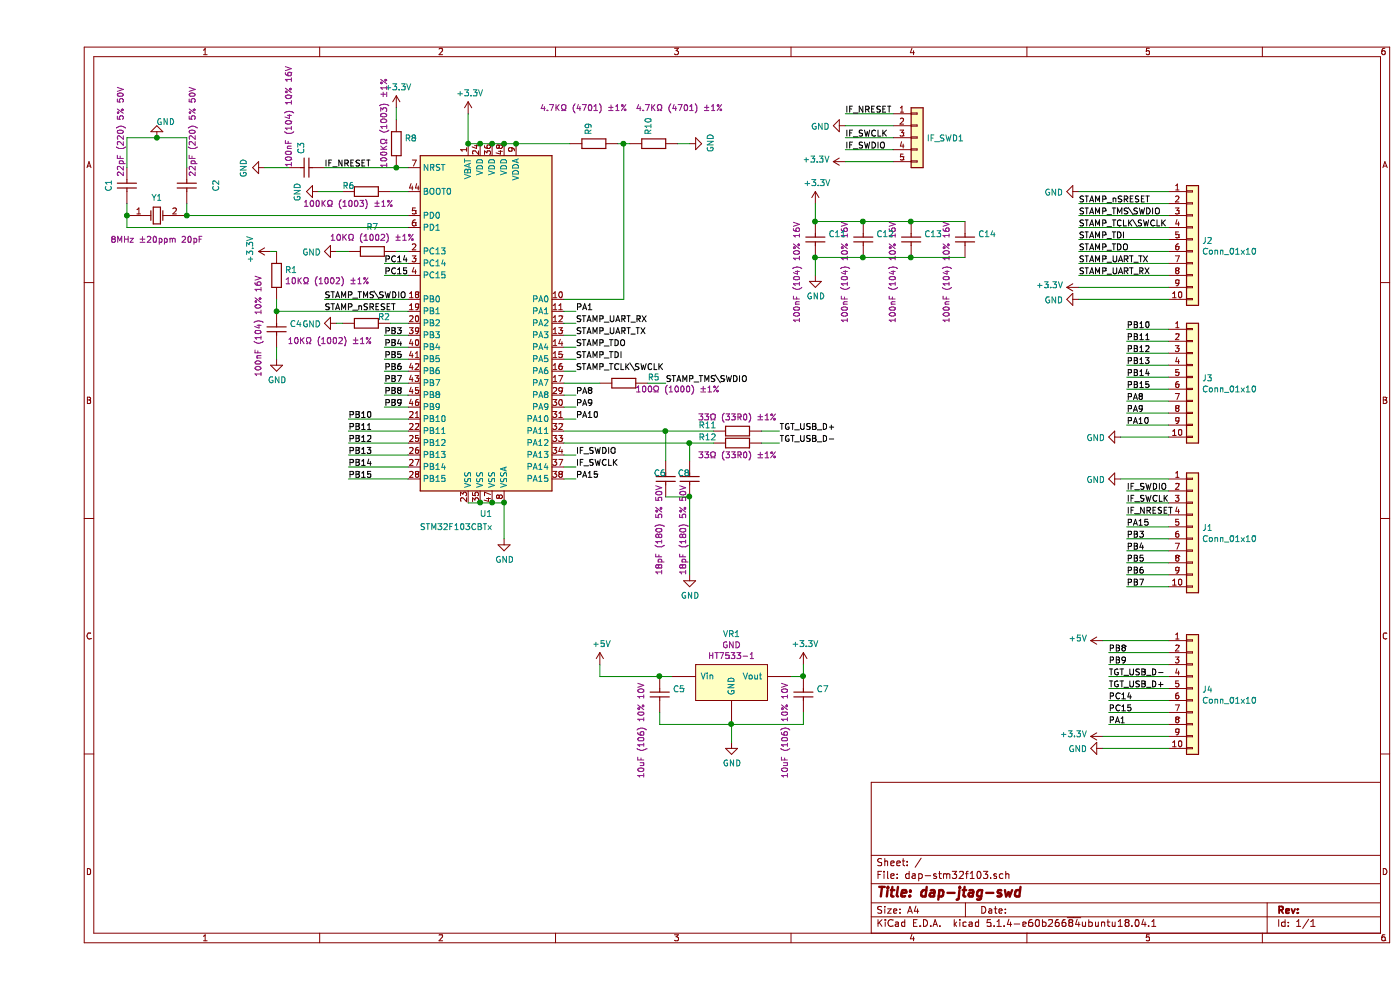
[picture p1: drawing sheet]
EESchema Schematic File Version 4
LIBS:dap-stm32f103-cache
EELAYER 30 0
EELAYER END
$Descr A4 11693 8268
encoding utf-8
Sheet 1 1
Title "dap-jtag-swd"
Date ""
Rev ""
Comp ""
Comment1 ""
Comment2 ""
Comment3 ""
Comment4 ""
$EndDescr
$Comp
L power:+3.3V #PWR014
U 1 1
P 3600 950
F 0 "#PWR014" H 3600 800 50  0001 C CNN
F 1 "+3.3V" H 3615 1123 50  0000 C CNN
F 2 "" H 3600 950 50  0001 C CNN
F 3 "" H 3600 950 50  0001 C CNN
	1    3600 950 
	1    0    0    -1  
$EndComp
$Comp
L lc_RES:0402_10KΩ__1002_1% R7
U 1 1
P 2800 2100
F 0 "R7" H 2800 2307 50  0000 C CNN
F 1 "0402_10KΩ__1002_1%" H 2650 2290 50  0001 L BNN
F 2 "lc_lib:0402_R" H 2600 1860 50  0001 L BNN
F 3 "http://www.szlcsc.com/product/details_26487.html" H 2600 1960 50  0001 L BNN
F 4 "贴片电阻" H 2800 2100 50  0001 C CNN "description"
F 5 "供应商链接" H 2600 1760 50  0001 L BNN "ComponentLink1Description"
F 6 "0402" H 2600 1660 50  0001 L BNN "Package"
F 7 "LC" H 2600 1560 50  0001 L BNN "Supplier"
F 8 "C25744" H 2600 1460 50  0001 L BNN "SuppliersPartNumber"
F 9 "" H 2600 1360 50  0001 L BNN "Notepad"
F 10 "10KΩ (1002) ±1%" H 2800 2216 50  0000 C CNN "Comment"
	1    2800 2100
	1    0    0    -1  
$EndComp
$Comp
L power:GND #PWR012
U 1 1
P 2500 2100
F 0 "#PWR012" H 2500 1850 50  0001 C CNN
F 1 "GND" V 2505 1972 50  0000 R CNN
F 2 "" H 2500 2100 50  0001 C CNN
F 3 "" H 2500 2100 50  0001 C CNN
	1    2500 2100
	0    1    1    0   
$EndComp
Wire Wire Line
	2500 2100 2600 2100
$Comp
L lc_RES:0402_100KΩ__1003_1% R8
U 1 1
P 3000 1200
F 0 "R8" V 2954 1270 50  0000 L CNN
F 1 "0402_100KΩ__1003_1%" H 2850 1390 50  0001 L BNN
F 2 "lc_lib:0402_R" H 2800 960 50  0001 L BNN
F 3 "http://www.szlcsc.com/product/details_26484.html" H 2800 1060 50  0001 L BNN
F 4 "贴片电阻" H 3000 1200 50  0001 C CNN "description"
F 5 "供应商链接" H 2800 860 50  0001 L BNN "ComponentLink1Description"
F 6 "0402" H 2800 760 50  0001 L BNN "Package"
F 7 "LC" H 2800 660 50  0001 L BNN "Supplier"
F 8 "C25741" H 2800 560 50  0001 L BNN "SuppliersPartNumber"
F 9 "" H 2800 460 50  0001 L BNN "Notepad"
F 10 "100KΩ (1003) ±1%" H 2450 1100 50  0000 L CNN "Comment"
	1    3000 1200
	0    1    1    0   
$EndComp
$Comp
L power:+3.3V #PWR013
U 1 1
P 3000 900
F 0 "#PWR013" H 3000 750 50  0001 C CNN
F 1 "+3.3V" H 3015 1073 50  0000 C CNN
F 2 "" H 3000 900 50  0001 C CNN
F 3 "" H 3000 900 50  0001 C CNN
	1    3000 900 
	1    0    0    -1  
$EndComp
$Comp
L power:GND #PWR08
U 1 1
P 1900 1400
F 0 "#PWR08" H 1900 1150 50  0001 C CNN
F 1 "GND" H 1905 1227 50  0000 C CNN
F 2 "" H 1900 1400 50  0001 C CNN
F 3 "" H 1900 1400 50  0001 C CNN
	1    1900 1400
	0    1    1    0   
$EndComp
Wire Wire Line
	3000 900  3000 1000
Wire Wire Line
	1900 1400 2100 1400
$Comp
L lc_Cap:0402_22pF__220_5%_50V C2
U 1 1
P 1250 1200
F 0 "C2" H 1600 1447 50  0000 C CNN
F 1 "0402_22pF__220_5%_50V" H 1299 1430 50  0001 L BNN
F 2 "lc_lib:0402_C" H 1249 920 50  0001 L BNN
F 3 "http://www.szlcsc.com/product/details_1907.html" H 1249 1020 50  0001 L BNN
F 4 "贴片电容" H 1250 1200 50  0001 C CNN "description"
F 5 "供应商链接" H 1249 820 50  0001 L BNN "ComponentLink1Description"
F 6 "0402" H 1249 720 50  0001 L BNN "Package"
F 7 "LC" H 1249 620 50  0001 L BNN "Supplier"
F 8 "C1555" H 1249 520 50  0001 L BNN "SuppliersPartNumber"
F 9 "" H 1249 420 50  0001 L BNN "Notepad"
F 10 "22pF (220) 5% 50V" H 1150 1250 50  0000 C CNN "Comment"
	1    1250 1200
	0    1    1    0   
$EndComp
$Comp
L power:GND #PWR01
U 1 1
P 1000 1150
F 0 "#PWR01" H 1000 900 50  0001 C CNN
F 1 "GND" H 1005 1022 50  0000 R CNN
F 2 "" H 1000 1150 50  0001 C CNN
F 3 "" H 1000 1150 50  0001 C CNN
	1    1000 1150
	-1   0    0    1   
$EndComp
Wire Wire Line
	1250 1800 1250 1700
Wire Wire Line
	1250 1400 1250 1150
Wire Wire Line
	1250 1150 1000 1150
Wire Wire Line
	1000 1150 750  1150
Wire Wire Line
	750  1150 750  1400
Connection ~ 1000 1150
$Comp
L lc_Cap:0402_100nF__104_10%_16V C3
U 1 1
P 1900 1400
F 0 "C3" V 2204 1510 50  0000 L CNN
F 1 "0402_100nF__104_10%_16V" H 1949 1630 50  0001 L BNN
F 2 "lc_lib:0402_C" H 1899 1120 50  0001 L BNN
F 3 "http://www.szlcsc.com/product/details_1877.html" H 1899 1220 50  0001 L BNN
F 4 "贴片电容" H 1900 1400 50  0001 C CNN "description"
F 5 "供应商链接" H 1899 1020 50  0001 L BNN "ComponentLink1Description"
F 6 "0402" H 1899 920 50  0001 L BNN "Package"
F 7 "LC" H 1899 820 50  0001 L BNN "Supplier"
F 8 "C1525" H 1899 720 50  0001 L BNN "SuppliersPartNumber"
F 9 "" H 1899 620 50  0001 L BNN "Notepad"
F 10 "100nF (104) 10% 16V" V 2100 1400 50  0000 L CNN "Comment"
	1    1900 1400
	1    0    0    -1  
$EndComp
Wire Wire Line
	2400 1400 3000 1400
Connection ~ 3000 1400
$Comp
L lc_RES:0402_4.7KΩ__4701_1% R9
U 1 1
P 4650 1200
F 0 "R9" V 4604 1270 50  0000 L CNN
F 1 "0402_4.7KΩ__4701_1%" H 4500 1390 50  0001 L BNN
F 2 "lc_lib:0402_R" H 4450 960 50  0001 L BNN
F 3 "http://www.szlcsc.com/product/details_26643.html" H 4450 1060 50  0001 L BNN
F 4 "贴片电阻" H 4650 1200 50  0001 C CNN "description"
F 5 "供应商链接" H 4450 860 50  0001 L BNN "ComponentLink1Description"
F 6 "0402" H 4450 760 50  0001 L BNN "Package"
F 7 "LC" H 4450 660 50  0001 L BNN "Supplier"
F 8 "C25900" H 4450 560 50  0001 L BNN "SuppliersPartNumber"
F 9 "" H 4450 460 50  0001 L BNN "Notepad"
F 10 "4.7KΩ (4701) ±1%" H 4200 1500 50  0000 L CNN "Comment"
	1    4650 1200
	1    0    0    -1  
$EndComp
$Comp
L lc_RES:0402_4.7KΩ__4701_1% R10
U 1 1
P 5150 1200
F 0 "R10" V 5104 1270 50  0000 L CNN
F 1 "0402_4.7KΩ__4701_1%" H 5000 1390 50  0001 L BNN
F 2 "lc_lib:0402_R" H 4950 960 50  0001 L BNN
F 3 "http://www.szlcsc.com/product/details_26643.html" H 4950 1060 50  0001 L BNN
F 4 "贴片电阻" H 5150 1200 50  0001 C CNN "description"
F 5 "供应商链接" H 4950 860 50  0001 L BNN "ComponentLink1Description"
F 6 "0402" H 4950 760 50  0001 L BNN "Package"
F 7 "LC" H 4950 660 50  0001 L BNN "Supplier"
F 8 "C25900" H 4950 560 50  0001 L BNN "SuppliersPartNumber"
F 9 "" H 4950 460 50  0001 L BNN "Notepad"
F 10 "4.7KΩ (4701) ±1%" H 5000 1500 50  0000 L CNN "Comment"
	1    5150 1200
	1    0    0    -1  
$EndComp
Wire Wire Line
	4900 1200 4850 1200
Wire Wire Line
	4950 1200 4900 1200
Connection ~ 4900 1200
$Comp
L power:GND #PWR018
U 1 1
P 5450 1200
F 0 "#PWR018" H 5450 950 50  0001 C CNN
F 1 "GND" H 5455 1027 50  0000 C CNN
F 2 "" H 5450 1200 50  0001 C CNN
F 3 "" H 5450 1200 50  0001 C CNN
	1    5450 1200
	0    -1   -1   0   
$EndComp
Wire Wire Line
	5350 1200 5450 1200
$Comp
L power:GND #PWR016
U 1 1
P 3900 4500
F 0 "#PWR016" H 3900 4250 50  0001 C CNN
F 1 "GND" H 3905 4327 50  0000 C CNN
F 2 "" H 3900 4500 50  0001 C CNN
F 3 "" H 3900 4500 50  0001 C CNN
	1    3900 4500
	1    0    0    -1  
$EndComp
$Comp
L lc_RES:0402_100KΩ__1003_1% R6
U 1 1
P 2750 1600
F 0 "R6" H 2600 1650 50  0000 C CNN
F 1 "0402_100KΩ__1003_1%" H 2600 1790 50  0001 L BNN
F 2 "lc_lib:0402_R" H 2550 1360 50  0001 L BNN
F 3 "http://www.szlcsc.com/product/details_26484.html" H 2550 1460 50  0001 L BNN
F 4 "贴片电阻" H 2750 1600 50  0001 C CNN "description"
F 5 "供应商链接" H 2550 1260 50  0001 L BNN "ComponentLink1Description"
F 6 "0402" H 2550 1160 50  0001 L BNN "Package"
F 7 "LC" H 2550 1060 50  0001 L BNN "Supplier"
F 8 "C25741" H 2550 960 50  0001 L BNN "SuppliersPartNumber"
F 9 "" H 2550 860 50  0001 L BNN "Notepad"
F 10 "100KΩ (1003) ±1%" H 2600 1500 50  0000 C CNN "Comment"
	1    2750 1600
	1    0    0    -1  
$EndComp
$Comp
L lc_RES:0402_33Ω__33R0_1% R11
U 1 1
P 5850 3600
F 0 "R11" H 5600 3650 50  0000 C CNN
F 1 "0402_33Ω__33R0_1%" H 5700 3790 50  0001 L BNN
F 2 "lc_lib:0402_R" H 5650 3360 50  0001 L BNN
F 3 "http://www.szlcsc.com/product/details_25848.html" H 5650 3460 50  0001 L BNN
F 4 "贴片电阻" H 5850 3600 50  0001 C CNN "description"
F 5 "供应商链接" H 5650 3260 50  0001 L BNN "ComponentLink1Description"
F 6 "0402" H 5650 3160 50  0001 L BNN "Package"
F 7 "LC" H 5650 3060 50  0001 L BNN "Supplier"
F 8 "C25105" H 5650 2960 50  0001 L BNN "SuppliersPartNumber"
F 9 "" H 5650 2860 50  0001 L BNN "Notepad"
F 10 "33Ω (33R0) ±1%" H 5850 3716 50  0000 C CNN "Comment"
	1    5850 3600
	1    0    0    -1  
$EndComp
$Comp
L lc_RES:0402_33Ω__33R0_1% R12
U 1 1
P 5850 3700
F 0 "R12" H 5600 3750 50  0000 C CNN
F 1 "0402_33Ω__33R0_1%" H 5700 3890 50  0001 L BNN
F 2 "lc_lib:0402_R" H 5650 3460 50  0001 L BNN
F 3 "http://www.szlcsc.com/product/details_25848.html" H 5650 3560 50  0001 L BNN
F 4 "贴片电阻" H 5850 3700 50  0001 C CNN "description"
F 5 "供应商链接" H 5650 3360 50  0001 L BNN "ComponentLink1Description"
F 6 "0402" H 5650 3260 50  0001 L BNN "Package"
F 7 "LC" H 5650 3160 50  0001 L BNN "Supplier"
F 8 "C25105" H 5650 3060 50  0001 L BNN "SuppliersPartNumber"
F 9 "" H 5650 2960 50  0001 L BNN "Notepad"
F 10 "33Ω (33R0) ±1%" H 5850 3600 50  0000 C CNN "Comment"
	1    5850 3700
	1    0    0    -1  
$EndComp
Wire Wire Line
	5650 3700 5450 3700
$Comp
L lc_Cap:0402_18pF__180_5%_50V C8
U 1 1
P 5450 3650
F 0 "C8" V 5750 3550 50  0000 L CNN
F 1 "0402_18pF__180_5%_50V" H 5499 3880 50  0001 L BNN
F 2 "lc_lib:0402_C" H 5449 3370 50  0001 L BNN
F 3 "http://www.szlcsc.com/product/details_1901.html" H 5449 3470 50  0001 L BNN
F 4 "贴片电容" H 5450 3650 50  0001 C CNN "description"
F 5 "供应商链接" H 5449 3270 50  0001 L BNN "ComponentLink1Description"
F 6 "0402" H 5449 3170 50  0001 L BNN "Package"
F 7 "LC" H 5449 3070 50  0001 L BNN "Supplier"
F 8 "C1549" H 5449 2970 50  0001 L BNN "SuppliersPartNumber"
F 9 "" H 5449 2870 50  0001 L BNN "Notepad"
F 10 "18pF (180) 5% 50V" H 5850 3600 50  0000 L CNN "Comment"
	1    5450 3650
	0    1    1    0   
$EndComp
$Comp
L lc_Cap:0402_18pF__180_5%_50V C6
U 1 1
P 5250 3650
F 0 "C6" V 5550 3550 50  0000 L CNN
F 1 "0402_18pF__180_5%_50V" H 5299 3880 50  0001 L BNN
F 2 "lc_lib:0402_C" H 5249 3370 50  0001 L BNN
F 3 "http://www.szlcsc.com/product/details_1901.html" H 5249 3470 50  0001 L BNN
F 4 "贴片电容" H 5250 3650 50  0001 C CNN "description"
F 5 "供应商链接" H 5249 3270 50  0001 L BNN "ComponentLink1Description"
F 6 "0402" H 5249 3170 50  0001 L BNN "Package"
F 7 "LC" H 5249 3070 50  0001 L BNN "Supplier"
F 8 "C1549" H 5249 2970 50  0001 L BNN "SuppliersPartNumber"
F 9 "" H 5249 2870 50  0001 L BNN "Notepad"
F 10 "18pF (180) 5% 50V" H 5650 3600 50  0000 L CNN "Comment"
	1    5250 3650
	0    1    1    0   
$EndComp
$Comp
L power:GND #PWR019
U 1 1
P 5450 4800
F 0 "#PWR019" H 5450 4550 50  0001 C CNN
F 1 "GND" H 5455 4627 50  0000 C CNN
F 2 "" H 5450 4800 50  0001 C CNN
F 3 "" H 5450 4800 50  0001 C CNN
	1    5450 4800
	1    0    0    -1  
$EndComp
Wire Wire Line
	5250 4150 5450 4150
Wire Wire Line
	5450 4150 5450 4800
Connection ~ 5450 4150
Wire Wire Line
	5250 3850 5250 3600
Connection ~ 5250 3600
Wire Wire Line
	5250 3600 5650 3600
Wire Wire Line
	5450 3850 5450 3700
Connection ~ 5450 3700
Text Label 6200 3600 0    50   ~ 0
TGT_USB_D+
Text Label 6200 3700 0    50   ~ 0
TGT_USB_D-
Wire Wire Line
	6050 3600 6200 3600
Wire Wire Line
	6050 3700 6200 3700
$Comp
L power:+3.3V #PWR09
U 1 1
P 1950 2100
F 0 "#PWR09" H 1950 1950 50  0001 C CNN
F 1 "+3.3V" H 1965 2273 50  0000 C CNN
F 2 "" H 1950 2100 50  0001 C CNN
F 3 "" H 1950 2100 50  0001 C CNN
	1    1950 2100
	0    -1   -1   0   
$EndComp
$Comp
L power:GND #PWR010
U 1 1
P 2000 3000
F 0 "#PWR010" H 2000 2750 50  0001 C CNN
F 1 "GND" H 2005 2827 50  0000 C CNN
F 2 "" H 2000 3000 50  0001 C CNN
F 3 "" H 2000 3000 50  0001 C CNN
	1    2000 3000
	1    0    0    -1  
$EndComp
$Comp
L power:GND #PWR011
U 1 1
P 2350 1600
F 0 "#PWR011" H 2350 1350 50  0001 C CNN
F 1 "GND" H 2355 1427 50  0000 C CNN
F 2 "" H 2350 1600 50  0001 C CNN
F 3 "" H 2350 1600 50  0001 C CNN
	1    2350 1600
	0    1    1    0   
$EndComp
Wire Wire Line
	2350 1600 2550 1600
Text Label 2400 1400 0    50   ~ 0
IF_NRESET
Text Label 4500 3900 0    50   ~ 0
IF_SWCLK
Text Label 4500 3800 0    50   ~ 0
IF_SWDIO
$Comp
L lc_Cap:0402_100nF__104_10%_16V C11
U 1 1
P 6500 1650
F 0 "C11" V 6804 1760 50  0000 L CNN
F 1 "0402_100nF__104_10%_16V" H 6549 1880 50  0001 L BNN
F 2 "lc_lib:0402_C" H 6499 1370 50  0001 L BNN
F 3 "http://www.szlcsc.com/product/details_1877.html" H 6499 1470 50  0001 L BNN
F 4 "贴片电容" H 6500 1650 50  0001 C CNN "description"
F 5 "供应商链接" H 6499 1270 50  0001 L BNN "ComponentLink1Description"
F 6 "0402" H 6499 1170 50  0001 L BNN "Package"
F 7 "LC" H 6499 1070 50  0001 L BNN "Supplier"
F 8 "C1525" H 6499 970 50  0001 L BNN "SuppliersPartNumber"
F 9 "" H 6499 870 50  0001 L BNN "Notepad"
F 10 "100nF (104) 10% 16V" H 6700 1500 50  0000 L CNN "Comment"
	1    6500 1650
	0    1    1    0   
$EndComp
$Comp
L lc_Cap:0402_100nF__104_10%_16V C12
U 1 1
P 6900 1650
F 0 "C12" V 7204 1760 50  0000 L CNN
F 1 "0402_100nF__104_10%_16V" H 6949 1880 50  0001 L BNN
F 2 "lc_lib:0402_C" H 6899 1370 50  0001 L BNN
F 3 "http://www.szlcsc.com/product/details_1877.html" H 6899 1470 50  0001 L BNN
F 4 "贴片电容" H 6900 1650 50  0001 C CNN "description"
F 5 "供应商链接" H 6899 1270 50  0001 L BNN "ComponentLink1Description"
F 6 "0402" H 6899 1170 50  0001 L BNN "Package"
F 7 "LC" H 6899 1070 50  0001 L BNN "Supplier"
F 8 "C1525" H 6899 970 50  0001 L BNN "SuppliersPartNumber"
F 9 "" H 6899 870 50  0001 L BNN "Notepad"
F 10 "100nF (104) 10% 16V" H 7100 1500 50  0000 L CNN "Comment"
	1    6900 1650
	0    1    1    0   
$EndComp
$Comp
L lc_Cap:0402_100nF__104_10%_16V C13
U 1 1
P 7300 1650
F 0 "C13" V 7604 1760 50  0000 L CNN
F 1 "0402_100nF__104_10%_16V" H 7349 1880 50  0001 L BNN
F 2 "lc_lib:0402_C" H 7299 1370 50  0001 L BNN
F 3 "http://www.szlcsc.com/product/details_1877.html" H 7299 1470 50  0001 L BNN
F 4 "贴片电容" H 7300 1650 50  0001 C CNN "description"
F 5 "供应商链接" H 7299 1270 50  0001 L BNN "ComponentLink1Description"
F 6 "0402" H 7299 1170 50  0001 L BNN "Package"
F 7 "LC" H 7299 1070 50  0001 L BNN "Supplier"
F 8 "C1525" H 7299 970 50  0001 L BNN "SuppliersPartNumber"
F 9 "" H 7299 870 50  0001 L BNN "Notepad"
F 10 "100nF (104) 10% 16V" H 7500 1500 50  0000 L CNN "Comment"
	1    7300 1650
	0    1    1    0   
$EndComp
$Comp
L lc_Cap:0402_100nF__104_10%_16V C14
U 1 1
P 7750 1650
F 0 "C14" V 8054 1760 50  0000 L CNN
F 1 "0402_100nF__104_10%_16V" H 7799 1880 50  0001 L BNN
F 2 "lc_lib:0402_C" H 7749 1370 50  0001 L BNN
F 3 "http://www.szlcsc.com/product/details_1877.html" H 7749 1470 50  0001 L BNN
F 4 "贴片电容" H 7750 1650 50  0001 C CNN "description"
F 5 "供应商链接" H 7749 1270 50  0001 L BNN "ComponentLink1Description"
F 6 "0402" H 7749 1170 50  0001 L BNN "Package"
F 7 "LC" H 7749 1070 50  0001 L BNN "Supplier"
F 8 "C1525" H 7749 970 50  0001 L BNN "SuppliersPartNumber"
F 9 "" H 7749 870 50  0001 L BNN "Notepad"
F 10 "100nF (104) 10% 16V" H 7950 1500 50  0000 L CNN "Comment"
	1    7750 1650
	0    1    1    0   
$EndComp
$Comp
L power:+3.3V #PWR022
U 1 1
P 6500 1700
F 0 "#PWR022" H 6500 1550 50  0001 C CNN
F 1 "+3.3V" H 6515 1873 50  0000 C CNN
F 2 "" H 6500 1700 50  0001 C CNN
F 3 "" H 6500 1700 50  0001 C CNN
	1    6500 1700
	1    0    0    -1  
$EndComp
$Comp
L power:GND #PWR023
U 1 1
P 6500 2300
F 0 "#PWR023" H 6500 2050 50  0001 C CNN
F 1 "GND" H 6505 2127 50  0000 C CNN
F 2 "" H 6500 2300 50  0001 C CNN
F 3 "" H 6500 2300 50  0001 C CNN
	1    6500 2300
	1    0    0    -1  
$EndComp
Wire Wire Line
	6500 1700 6500 1850
Wire Wire Line
	6500 1850 6900 1850
Connection ~ 6500 1850
Connection ~ 6900 1850
Wire Wire Line
	6900 1850 7300 1850
Connection ~ 7300 1850
Wire Wire Line
	7300 1850 7750 1850
Wire Wire Line
	6500 2150 6900 2150
Connection ~ 6900 2150
Wire Wire Line
	6900 2150 7300 2150
Connection ~ 7300 2150
Wire Wire Line
	7300 2150 7750 2150
Wire Wire Line
	6500 2150 6500 2300
Connection ~ 6500 2150
$Comp
L power:GND #PWR0101
U 1 1
P 2500 2700
F 0 "#PWR0101" H 2500 2450 50  0001 C CNN
F 1 "GND" V 2505 2572 50  0000 R CNN
F 2 "" H 2500 2700 50  0001 C CNN
F 3 "" H 2500 2700 50  0001 C CNN
	1    2500 2700
	0    1    1    0   
$EndComp
$Comp
L Connector_Generic:Conn_01x10 J2
U 1 1
P 9650 2000
F 0 "J2" H 9730 1992 50  0000 L CNN
F 1 "Conn_01x10" H 9730 1901 50  0000 L CNN
F 2 "lc_lib:stamp_2.0mm_1x10" H 9650 2000 50  0001 C CNN
F 3 "~" H 9650 2000 50  0001 C CNN
	1    9650 2000
	1    0    0    -1  
$EndComp
$Comp
L lc_LDO:SOT-89_HT7533-1 VR1
U 1 1
P 5600 6050
F 0 "VR1" H 5800 6805 50  0000 C CNN
F 1 "SOT-89_HT7533-1" H 5350 6700 50  0001 L BNN
F 2 "lc_lib:SOT-89(SOT-89-3)" H 5300 5849 50  0001 L BNN
F 3 "http://www.szlcsc.com/product/details_14949.html" H 5300 5949 50  0001 L BNN
F 4 "低压差线性稳压(LDO)" H 5600 6050 50  0001 C CNN "description"
F 5 "供应商链接" H 5300 5749 50  0001 L BNN "ComponentLink1Description"
F 6 "SOT-89" H 5300 5649 50  0001 L BNN "Package"
F 7 "LC" H 5300 5549 50  0001 L BNN "Supplier"
F 8 "C14289" H 5300 5449 50  0001 L BNN "SuppliersPartNumber"
F 9 "GND" H 5800 6714 50  0000 C CNN "user"
F 10 "" H 5300 5249 50  0001 L BNN "Notepad"
F 11 "HT7533-1" H 5800 6623 50  0000 C CNN "Comment"
	1    5600 6050
	1    0    0    -1  
$EndComp
$Comp
L lc_Cap:0603_10uF__106_10%_10V C7
U 1 1
P 6400 5450
F 0 "C7" V 6704 5560 50  0000 L CNN
F 1 "0603_10uF__106_10%_10V" H 6449 5680 50  0001 L BNN
F 2 "lc_lib:0603_C" H 6399 5170 50  0001 L BNN
F 3 "http://www.szlcsc.com/product/details_20411.html" H 6399 5270 50  0001 L BNN
F 4 "贴片电容" H 6400 5450 50  0001 C CNN "description"
F 5 "供应商链接" H 6399 5070 50  0001 L BNN "ComponentLink1Description"
F 6 "0603" H 6399 4970 50  0001 L BNN "Package"
F 7 "LC" H 6399 4870 50  0001 L BNN "Supplier"
F 8 "C19702" H 6399 4770 50  0001 L BNN "SuppliersPartNumber"
F 9 "" H 6399 4670 50  0001 L BNN "Notepad"
F 10 "10uF (106) 10% 10V" H 6650 5300 50  0000 L CNN "Comment"
	1    6400 5450
	0    1    1    0   
$EndComp
$Comp
L lc_Cap:0603_10uF__106_10%_10V C5
U 1 1
P 5200 5450
F 0 "C5" V 5504 5560 50  0000 L CNN
F 1 "0603_10uF__106_10%_10V" H 5249 5680 50  0001 L BNN
F 2 "lc_lib:0603_C" H 5199 5170 50  0001 L BNN
F 3 "http://www.szlcsc.com/product/details_20411.html" H 5199 5270 50  0001 L BNN
F 4 "贴片电容" H 5200 5450 50  0001 C CNN "description"
F 5 "供应商链接" H 5199 5070 50  0001 L BNN "ComponentLink1Description"
F 6 "0603" H 5199 4970 50  0001 L BNN "Package"
F 7 "LC" H 5199 4870 50  0001 L BNN "Supplier"
F 8 "C19702" H 5199 4770 50  0001 L BNN "SuppliersPartNumber"
F 9 "" H 5199 4670 50  0001 L BNN "Notepad"
F 10 "10uF (106) 10% 10V" H 5450 5300 50  0000 L CNN "Comment"
	1    5200 5450
	0    1    1    0   
$EndComp
$Comp
L power:+3.3V #PWR07
U 1 1
P 6400 5550
F 0 "#PWR07" H 6400 5400 50  0001 C CNN
F 1 "+3.3V" H 6415 5723 50  0000 C CNN
F 2 "" H 6400 5550 50  0001 C CNN
F 3 "" H 6400 5550 50  0001 C CNN
	1    6400 5550
	1    0    0    -1  
$EndComp
$Comp
L power:GND #PWR06
U 1 1
P 5800 6200
F 0 "#PWR06" H 5800 5950 50  0001 C CNN
F 1 "GND" H 5805 6027 50  0000 C CNN
F 2 "" H 5800 6200 50  0001 C CNN
F 3 "" H 5800 6200 50  0001 C CNN
	1    5800 6200
	1    0    0    -1  
$EndComp
Wire Wire Line
	6400 5550 6400 5650
Wire Wire Line
	6300 5650 6400 5650
Connection ~ 6400 5650
Wire Wire Line
	5800 6050 5800 6200
Wire Wire Line
	5200 5650 5300 5650
Wire Wire Line
	5800 6050 6400 6050
Wire Wire Line
	6400 6050 6400 5950
Connection ~ 5800 6050
Wire Wire Line
	5200 5950 5200 6050
Wire Wire Line
	5200 6050 5800 6050
Connection ~ 5200 5650
Text Label 8700 1700 0    50   ~ 0
STAMP_nSRESET
Text Label 8700 1900 0    50   ~ 0
STAMP_TCLK\SWCLK
Text Label 8700 1800 0    50   ~ 0
STAMP_TMS\SWDIO
Text Label 8700 2000 0    50   ~ 0
STAMP_TDI
Text Label 8700 2100 0    50   ~ 0
STAMP_TDO
Text Label 8700 2200 0    50   ~ 0
STAMP_UART_TX
Text Label 8700 2300 0    50   ~ 0
STAMP_UART_RX
$Comp
L power:+3.3V #PWR020
U 1 1
P 8700 2400
F 0 "#PWR020" H 8700 2250 50  0001 C CNN
F 1 "+3.3V" V 8715 2528 50  0000 L CNN
F 2 "" H 8700 2400 50  0001 C CNN
F 3 "" H 8700 2400 50  0001 C CNN
	1    8700 2400
	0    -1   -1   0   
$EndComp
$Comp
L power:GND #PWR021
U 1 1
P 8700 2500
F 0 "#PWR021" H 8700 2250 50  0001 C CNN
F 1 "GND" V 8705 2372 50  0000 R CNN
F 2 "" H 8700 2500 50  0001 C CNN
F 3 "" H 8700 2500 50  0001 C CNN
	1    8700 2500
	0    1    1    0   
$EndComp
Wire Wire Line
	8700 1600 9450 1600
Wire Wire Line
	8700 1700 9450 1700
Wire Wire Line
	8700 1800 9450 1800
Wire Wire Line
	1950 2100 2000 2100
$Comp
L lc_RES:0402_10KΩ__1002_1% R1
U 1 1
P 2000 2300
F 0 "R1" V 1954 2370 50  0000 L CNN
F 1 "0402_10KΩ__1002_1%" H 1850 2490 50  0001 L BNN
F 2 "lc_lib:0402_R" H 1800 2060 50  0001 L BNN
F 3 "http://www.szlcsc.com/product/details_26487.html" H 1800 2160 50  0001 L BNN
F 4 "贴片电阻" H 2000 2300 50  0001 C CNN "description"
F 5 "供应商链接" H 1800 1960 50  0001 L BNN "ComponentLink1Description"
F 6 "0402" H 1800 1860 50  0001 L BNN "Package"
F 7 "LC" H 1800 1760 50  0001 L BNN "Supplier"
F 8 "C25744" H 1800 1660 50  0001 L BNN "SuppliersPartNumber"
F 9 "" H 1800 1560 50  0001 L BNN "Notepad"
F 10 "10KΩ (1002) ±1%" V 2045 2370 50  0000 L CNN "Comment"
	1    2000 2300
	0    1    1    0   
$EndComp
Wire Wire Line
	8700 1900 9450 1900
Wire Wire Line
	8700 2000 9450 2000
Wire Wire Line
	8700 2100 9450 2100
Wire Wire Line
	8700 2200 9450 2200
Wire Wire Line
	8700 2300 9450 2300
Wire Wire Line
	8700 2400 9450 2400
Wire Wire Line
	8700 2500 9450 2500
Wire Wire Line
	750  1700 750  1800
Wire Wire Line
	750  1800 750  1900
Connection ~ 750  1800
Connection ~ 1250 1800
$Comp
L lc_CrystalOscillator:SMD-5032_2P_8MHz_20ppm_20pF Y1
U 1 1
P 550 1800
F 0 "Y1" H 1000 1950 50  0000 C CNN
F 1 "SMD-5032_2P_8MHz_20ppm_20pF" H 599 2020 50  0001 L BNN
F 2 "lc_lib:SMD-5032_2P" H 549 1530 50  0001 L BNN
F 3 "http://www.szlcsc.com/product/details_117214.html" H 549 1630 50  0001 L BNN
F 4 "贴片晶振" H 550 1800 50  0001 C CNN "description"
F 5 "供应商链接" H 549 1430 50  0001 L BNN "ComponentLink1Description"
F 6 "SMD-5032_2P" H 549 1330 50  0001 L BNN "Package"
F 7 "LC" H 549 1230 50  0001 L BNN "Supplier"
F 8 "C115962" H 549 1130 50  0001 L BNN "SuppliersPartNumber"
F 9 "" H 549 1030 50  0001 L BNN "Notepad"
F 10 "8MHz ±20ppm 20pF" H 1000 1600 50  0000 C CNN "Comment"
	1    550  1800
	1    0    0    -1  
$EndComp
$Comp
L lc_Cap:0402_22pF__220_5%_50V C1
U 1 1
P 750 1200
F 0 "C1" H 1100 1050 50  0000 C CNN
F 1 "0402_22pF__220_5%_50V" H 799 1430 50  0001 L BNN
F 2 "lc_lib:0402_C" H 749 920 50  0001 L BNN
F 3 "http://www.szlcsc.com/product/details_1907.html" H 749 1020 50  0001 L BNN
F 4 "贴片电容" H 750 1200 50  0001 C CNN "description"
F 5 "供应商链接" H 749 820 50  0001 L BNN "ComponentLink1Description"
F 6 "0402" H 749 720 50  0001 L BNN "Package"
F 7 "LC" H 749 620 50  0001 L BNN "Supplier"
F 8 "C1555" H 749 520 50  0001 L BNN "SuppliersPartNumber"
F 9 "" H 749 420 50  0001 L BNN "Notepad"
F 10 "22pF (220) 5% 50V" H 650 1150 50  0000 C CNN "Comment"
	1    750  1200
	0    1    1    0   
$EndComp
$Comp
L power:+5V #PWR05
U 1 1
P 4700 5550
F 0 "#PWR05" H 4700 5400 50  0001 C CNN
F 1 "+5V" H 4715 5723 50  0000 C CNN
F 2 "" H 4700 5550 50  0001 C CNN
F 3 "" H 4700 5550 50  0001 C CNN
	1    4700 5550
	1    0    0    -1  
$EndComp
Wire Wire Line
	4700 5550 4700 5650
Wire Wire Line
	4700 5650 5200 5650
Wire Wire Line
	4900 1200 4900 2500
Text Label 5250 3200 0    50   ~ 0
STAMP_TMS\SWDIO
Text Label 4500 3100 0    50   ~ 0
STAMP_TCLK\SWCLK
$Comp
L lc_RES:0402_100Ω__1000_1% R5
U 1 1
P 4900 3200
F 0 "R5" H 5150 3250 50  0000 C CNN
F 1 "0402_100Ω__1000_1%" H 4750 3390 50  0001 L BNN
F 2 "lc_lib:0402_R" H 4700 2960 50  0001 L BNN
F 3 "http://www.szlcsc.com/product/details_25819.html" H 4700 3060 50  0001 L BNN
F 4 "贴片电阻" H 4900 3200 50  0001 C CNN "description"
F 5 "供应商链接" H 4700 2860 50  0001 L BNN "ComponentLink1Description"
F 6 "0402" H 4700 2760 50  0001 L BNN "Package"
F 7 "LC" H 4700 2660 50  0001 L BNN "Supplier"
F 8 "C25076" H 4700 2560 50  0001 L BNN "SuppliersPartNumber"
F 9 "" H 4700 2460 50  0001 L BNN "Notepad"
F 10 "100Ω (1000) ±1%" H 5350 3150 50  0000 C CNN "Comment"
	1    4900 3200
	1    0    0    -1  
$EndComp
Text Label 4500 2700 0    50   ~ 0
STAMP_UART_RX
Text Label 4500 2900 0    50   ~ 0
STAMP_TDO
Text Label 4500 3000 0    50   ~ 0
STAMP_TDI
Text Label 4500 2800 0    50   ~ 0
STAMP_UART_TX
Wire Wire Line
	5100 3200 5250 3200
Text Label 2400 2500 0    50   ~ 0
STAMP_TMS\SWDIO
Connection ~ 3900 4200
Wire Wire Line
	3900 4500 3900 4200
Connection ~ 3800 4200
Wire Wire Line
	3900 4200 3800 4200
Wire Wire Line
	3800 4200 3700 4200
Connection ~ 3700 4200
Wire Wire Line
	3700 4200 3600 4200
Connection ~ 4000 1200
Wire Wire Line
	4000 1200 4450 1200
Wire Wire Line
	3900 1200 4000 1200
Connection ~ 3900 1200
Wire Wire Line
	3800 1200 3900 1200
Connection ~ 3800 1200
Wire Wire Line
	3700 1200 3800 1200
Connection ~ 3700 1200
Connection ~ 3600 1200
Wire Wire Line
	3600 1200 3700 1200
Wire Wire Line
	3600 950  3600 1200
Wire Wire Line
	750  1900 3100 1900
Wire Wire Line
	1250 1800 3100 1800
Wire Wire Line
	3000 2100 3100 2100
Wire Wire Line
	4400 3100 4500 3100
Wire Wire Line
	4400 3000 4500 3000
Wire Wire Line
	4400 2900 4500 2900
Wire Wire Line
	4400 2800 4500 2800
Wire Wire Line
	4400 2700 4500 2700
Wire Wire Line
	4400 3900 4500 3900
Wire Wire Line
	4400 3800 4500 3800
Wire Wire Line
	5450 3700 4400 3700
Wire Wire Line
	4400 3600 5250 3600
Wire Wire Line
	4400 2500 4900 2500
Wire Wire Line
	3000 1400 3100 1400
Wire Wire Line
	3100 1600 2950 1600
Wire Wire Line
	2000 2900 2000 3000
Connection ~ 2000 2600
$Comp
L MCU_ST_STM32F1:STM32F103CBTx U1
U 1 1
P 3800 2700
F 0 "U1" H 3750 1111 50  0000 C CNN
F 1 "STM32F103CBTx" H 3500 1000 50  0000 C CNN
F 2 "Package_QFP:LQFP-48_7x7mm_P0.5mm" H 3200 1300 50  0001 R CNN
F 3 "http://www.st.com/st-web-ui/static/active/en/resource/technical/document/datasheet/CD00161566.pdf" H 3800 2700 50  0001 C CNN
	1    3800 2700
	1    0    0    -1  
$EndComp
Wire Wire Line
	2000 2500 2000 2600
$Comp
L lc_Cap:0402_100nF__104_10%_16V C4
U 1 1
P 2000 2400
F 0 "C4" V 2304 2510 50  0000 L CNN
F 1 "0402_100nF__104_10%_16V" H 2049 2630 50  0001 L BNN
F 2 "lc_lib:0402_C" H 1999 2120 50  0001 L BNN
F 3 "http://www.szlcsc.com/product/details_1877.html" H 1999 2220 50  0001 L BNN
F 4 "贴片电容" H 2000 2400 50  0001 C CNN "description"
F 5 "供应商链接" H 1999 2020 50  0001 L BNN "ComponentLink1Description"
F 6 "0402" H 1999 1920 50  0001 L BNN "Package"
F 7 "LC" H 1999 1820 50  0001 L BNN "Supplier"
F 8 "C1525" H 1999 1720 50  0001 L BNN "SuppliersPartNumber"
F 9 "" H 1999 1620 50  0001 L BNN "Notepad"
F 10 "100nF (104) 10% 16V" H 1900 2250 50  0000 L CNN "Comment"
	1    2000 2400
	0    1    1    0   
$EndComp
Wire Wire Line
	2000 2600 3100 2600
Text Label 2400 2600 0    50   ~ 0
STAMP_nSRESET
Wire Wire Line
	2400 2500 3100 2500
$Comp
L Connector_Generic:Conn_01x10 J3
U 1 1
P 9650 3150
F 0 "J3" H 9730 3142 50  0000 L CNN
F 1 "Conn_01x10" H 9730 3051 50  0000 L CNN
F 2 "lc_lib:stamp_2.0mm_1x10" H 9650 3150 50  0001 C CNN
F 3 "~" H 9650 3150 50  0001 C CNN
	1    9650 3150
	1    0    0    -1  
$EndComp
$Comp
L Connector_Generic:Conn_01x10 J4
U 1 1
P 9650 5750
F 0 "J4" H 9730 5742 50  0000 L CNN
F 1 "Conn_01x10" H 9730 5651 50  0000 L CNN
F 2 "lc_lib:stamp_2.0mm_1x10" H 9650 5750 50  0001 C CNN
F 3 "~" H 9650 5750 50  0001 C CNN
	1    9650 5750
	1    0    0    -1  
$EndComp
Text Label 2600 3500 0    50   ~ 0
PB10
Text Label 2600 3600 0    50   ~ 0
PB11
Text Label 2600 3700 0    50   ~ 0
PB12
Text Label 2600 3800 0    50   ~ 0
PB13
Text Label 2600 3900 0    50   ~ 0
PB14
Text Label 2600 4000 0    50   ~ 0
PB15
Text Label 4500 3300 0    50   ~ 0
PA8
Text Label 4500 3400 0    50   ~ 0
PA9
Text Label 4500 3500 0    50   ~ 0
PA10
Wire Wire Line
	4400 3200 4700 3200
Text Label 9100 2750 0    50   ~ 0
PB10
Text Label 9100 2850 0    50   ~ 0
PB11
Text Label 9100 2950 0    50   ~ 0
PB12
Text Label 9100 3050 0    50   ~ 0
PB13
Text Label 9100 3150 0    50   ~ 0
PB14
Text Label 9100 3250 0    50   ~ 0
PB15
Text Label 9100 3350 0    50   ~ 0
PA8
Text Label 9100 3450 0    50   ~ 0
PA9
Text Label 9100 3550 0    50   ~ 0
PA10
Wire Wire Line
	4400 3300 4500 3300
Wire Wire Line
	4400 3400 4500 3400
Wire Wire Line
	4400 3500 4500 3500
Wire Wire Line
	2600 3500 3100 3500
Wire Wire Line
	2600 3600 3100 3600
Wire Wire Line
	2600 3700 3100 3700
Wire Wire Line
	2600 3800 3100 3800
Wire Wire Line
	2600 3900 3100 3900
Wire Wire Line
	2600 4000 3100 4000
Wire Wire Line
	9100 2750 9450 2750
Wire Wire Line
	9100 2850 9450 2850
Wire Wire Line
	9100 2950 9450 2950
Wire Wire Line
	9100 3050 9450 3050
Wire Wire Line
	9100 3150 9450 3150
Wire Wire Line
	9100 3250 9450 3250
Wire Wire Line
	9100 3350 9450 3350
Wire Wire Line
	9100 3450 9450 3450
Wire Wire Line
	9100 3550 9450 3550
Text Label 2900 2200 0    50   ~ 0
PC14
Text Label 2900 2300 0    50   ~ 0
PC15
Text Label 4500 2600 0    50   ~ 0
PA1
Text Label 2900 2800 0    50   ~ 0
PB3
Text Label 2900 2900 0    50   ~ 0
PB4
Text Label 4500 4000 0    50   ~ 0
PA15
Text Label 2900 3300 0    50   ~ 0
PB8
Text Label 2900 3400 0    50   ~ 0
PB9
Wire Wire Line
	4400 4000 4500 4000
Wire Wire Line
	2900 2200 3100 2200
Wire Wire Line
	2900 2300 3100 2300
Wire Wire Line
	2900 2800 3100 2800
Wire Wire Line
	2900 2900 3100 2900
Wire Wire Line
	2900 3300 3100 3300
Wire Wire Line
	2900 3400 3100 3400
Wire Wire Line
	4400 2600 4500 2600
$Comp
L Connector_Generic:Conn_01x10 J1
U 1 1
P 9650 4400
F 0 "J1" H 9730 4392 50  0000 L CNN
F 1 "Conn_01x10" H 9730 4301 50  0000 L CNN
F 2 "lc_lib:stamp_2.0mm_1x10" H 9650 4400 50  0001 C CNN
F 3 "~" H 9650 4400 50  0001 C CNN
	1    9650 4400
	1    0    0    -1  
$EndComp
$Comp
L power:GND #PWR0102
U 1 1
P 9050 4000
F 0 "#PWR0102" H 9050 3750 50  0001 C CNN
F 1 "GND" V 9055 3872 50  0000 R CNN
F 2 "" H 9050 4000 50  0001 C CNN
F 3 "" H 9050 4000 50  0001 C CNN
	1    9050 4000
	0    1    1    0   
$EndComp
Text Label 9100 4100 0    50   ~ 0
IF_SWDIO
Text Label 9100 4200 0    50   ~ 0
IF_SWCLK
Text Label 9100 4300 0    50   ~ 0
IF_NRESET
Text Label 9100 4400 0    50   ~ 0
PA15
Text Label 9100 4500 0    50   ~ 0
PB3
Text Label 9100 4600 0    50   ~ 0
PB4
Text Label 2900 3000 0    50   ~ 0
PB5
Wire Wire Line
	2900 3000 3100 3000
Text Label 9100 4700 0    50   ~ 0
PB5
Text Label 2900 3100 0    50   ~ 0
PB6
Text Label 2900 3200 0    50   ~ 0
PB7
Wire Wire Line
	2900 3100 3100 3100
Wire Wire Line
	2900 3200 3100 3200
Text Label 9100 4800 0    50   ~ 0
PB6
Text Label 9100 4900 0    50   ~ 0
PB7
Wire Wire Line
	9050 4000 9450 4000
Wire Wire Line
	9100 4100 9450 4100
Wire Wire Line
	9100 4200 9450 4200
Wire Wire Line
	9100 4300 9450 4300
Wire Wire Line
	9100 4400 9450 4400
Wire Wire Line
	9100 4500 9450 4500
Wire Wire Line
	9100 4600 9450 4600
Wire Wire Line
	9100 4700 9450 4700
Wire Wire Line
	9100 4800 9450 4800
Wire Wire Line
	9100 4900 9450 4900
Text Label 8950 5450 0    50   ~ 0
PB8
Text Label 8950 5550 0    50   ~ 0
PB9
Text Label 8950 5650 0    50   ~ 0
TGT_USB_D-
Text Label 8950 5750 0    50   ~ 0
TGT_USB_D+
Text Label 8950 5850 0    50   ~ 0
PC14
Text Label 8950 5950 0    50   ~ 0
PC15
Text Label 8950 6050 0    50   ~ 0
PA1
Wire Wire Line
	8950 5450 9450 5450
Wire Wire Line
	8950 5550 9450 5550
Wire Wire Line
	8950 5650 9450 5650
Wire Wire Line
	8950 5750 9450 5750
Wire Wire Line
	8950 5850 9450 5850
Wire Wire Line
	8950 5950 9450 5950
Wire Wire Line
	8950 6050 9450 6050
Wire Wire Line
	6750 1350 7150 1350
Wire Wire Line
	6750 1250 7150 1250
Wire Wire Line
	6750 1150 7150 1150
Wire Wire Line
	6750 1050 7150 1050
$Comp
L power:+3.3V #PWR025
U 1 1
P 6750 1350
F 0 "#PWR025" H 6750 1200 50  0001 C CNN
F 1 "+3.3V" V 6765 1478 50  0000 L CNN
F 2 "" H 6750 1350 50  0001 C CNN
F 3 "" H 6750 1350 50  0001 C CNN
	1    6750 1350
	0    -1   -1   0   
$EndComp
Text Label 6750 1250 0    50   ~ 0
IF_SWDIO
Text Label 6750 1150 0    50   ~ 0
IF_SWCLK
$Comp
L power:GND #PWR024
U 1 1
P 6750 1050
F 0 "#PWR024" H 6750 800 50  0001 C CNN
F 1 "GND" V 6755 922 50  0000 R CNN
F 2 "" H 6750 1050 50  0001 C CNN
F 3 "" H 6750 1050 50  0001 C CNN
	1    6750 1050
	0    1    1    0   
$EndComp
Text Label 6750 950  0    50   ~ 0
IF_NRESET
Wire Wire Line
	7150 950  6750 950 
$Comp
L Connector_Generic:Conn_01x05 IF_SWD1
U 1 1
P 7350 1150
F 0 "IF_SWD1" H 7430 1146 50  0000 L CNN
F 1 "Conn_01x05" H 7430 1101 50  0001 L CNN
F 2 "Connector_PinSocket_1.27mm:PinSocket_1x05_P1.27mm_Vertical" H 7350 1150 50  0001 C CNN
F 3 "~" H 7350 1150 50  0001 C CNN
	1    7350 1150
	1    0    0    -1  
$EndComp
$Comp
L power:GND #PWR015
U 1 1
P 9050 3650
F 0 "#PWR015" H 9050 3400 50  0001 C CNN
F 1 "GND" V 9055 3522 50  0000 R CNN
F 2 "" H 9050 3650 50  0001 C CNN
F 3 "" H 9050 3650 50  0001 C CNN
	1    9050 3650
	0    1    1    0   
$EndComp
Wire Wire Line
	9050 3650 9450 3650
$Comp
L power:GND #PWR04
U 1 1
P 8900 6250
F 0 "#PWR04" H 8900 6000 50  0001 C CNN
F 1 "GND" V 8905 6122 50  0000 R CNN
F 2 "" H 8900 6250 50  0001 C CNN
F 3 "" H 8900 6250 50  0001 C CNN
	1    8900 6250
	0    1    1    0   
$EndComp
$Comp
L power:+3.3V #PWR03
U 1 1
P 8900 6150
F 0 "#PWR03" H 8900 6000 50  0001 C CNN
F 1 "+3.3V" V 8915 6278 50  0000 L CNN
F 2 "" H 8900 6150 50  0001 C CNN
F 3 "" H 8900 6150 50  0001 C CNN
	1    8900 6150
	0    -1   -1   0   
$EndComp
$Comp
L power:+5V #PWR02
U 1 1
P 8900 5350
F 0 "#PWR02" H 8900 5200 50  0001 C CNN
F 1 "+5V" V 8915 5478 50  0000 L CNN
F 2 "" H 8900 5350 50  0001 C CNN
F 3 "" H 8900 5350 50  0001 C CNN
	1    8900 5350
	0    -1   -1   0   
$EndComp
Wire Wire Line
	8900 5350 9450 5350
Wire Wire Line
	8900 6150 9450 6150
Wire Wire Line
	9450 6250 8900 6250
$Comp
L lc_RES:0402_10KΩ__1002_1% R2
U 1 1
P 2750 2700
F 0 "R2" H 2550 2650 50  0000 L CNN
F 1 "0402_10KΩ__1002_1%" H 2600 2890 50  0001 L BNN
F 2 "lc_lib:0402_R" H 2550 2460 50  0001 L BNN
F 3 "http://www.szlcsc.com/product/details_26487.html" H 2550 2560 50  0001 L BNN
F 4 "贴片电阻" H 2750 2700 50  0001 C CNN "description"
F 5 "供应商链接" H 2550 2360 50  0001 L BNN "ComponentLink1Description"
F 6 "0402" H 2550 2260 50  0001 L BNN "Package"
F 7 "LC" H 2550 2160 50  0001 L BNN "Supplier"
F 8 "C25744" H 2550 2060 50  0001 L BNN "SuppliersPartNumber"
F 9 "" H 2550 1960 50  0001 L BNN "Notepad"
F 10 "10KΩ (1002) ±1%" H 2700 2850 50  0000 L CNN "Comment"
	1    2750 2700
	-1   0    0    1   
$EndComp
Wire Wire Line
	2500 2700 2550 2700
Wire Wire Line
	2950 2700 3100 2700
$Comp
L power:GND #PWR0103
U 1 1
P 8700 1600
F 0 "#PWR0103" H 8700 1350 50  0001 C CNN
F 1 "GND" V 8705 1472 50  0000 R CNN
F 2 "" H 8700 1600 50  0001 C CNN
F 3 "" H 8700 1600 50  0001 C CNN
	1    8700 1600
	0    1    1    0   
$EndComp
$EndSCHEMATC
